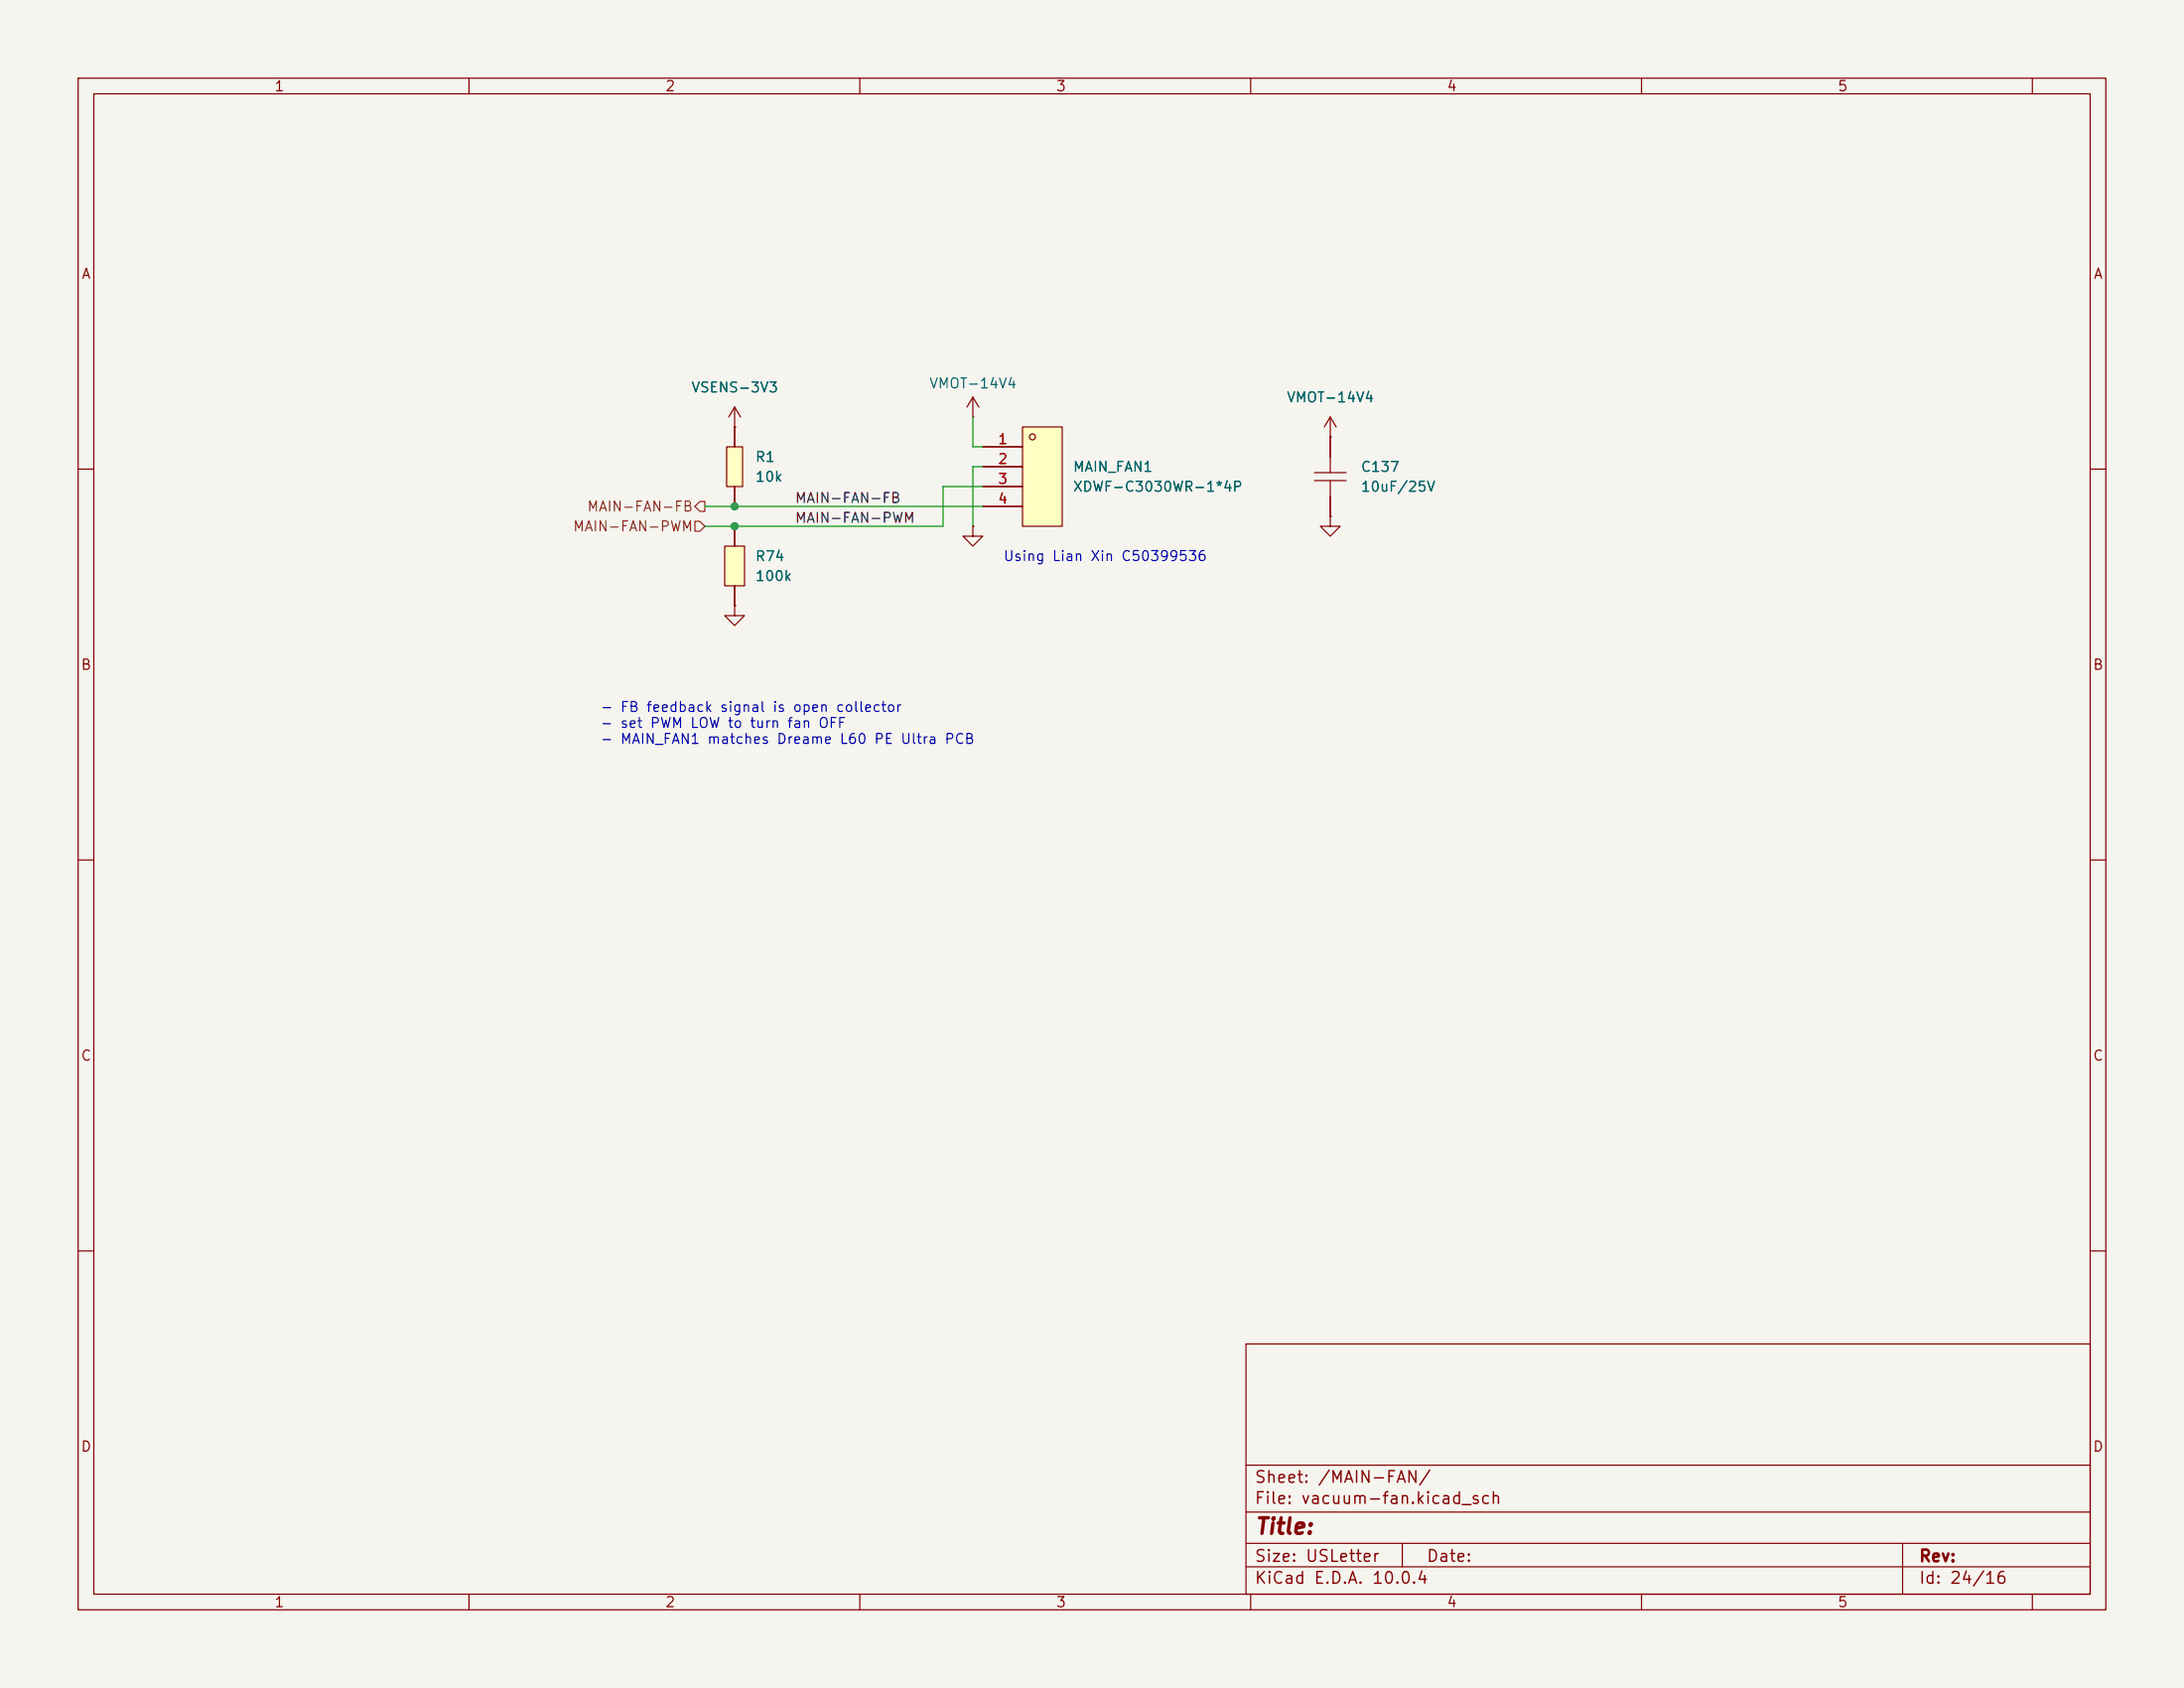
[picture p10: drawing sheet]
<svg xmlns="http://www.w3.org/2000/svg" width="279mm" height="216mm" viewBox="0 0 279 216" stroke-linecap="round" stroke-linejoin="round" font-family="sans-serif">
<path d="M0 0h279.4v215.9h-279.4z" fill="#f5f4ef" stroke="#f5f4ef" stroke-width=".13"/>
<g fill="none" stroke="#840000" stroke-width=".15">
<path d="M10 10h259.4v195.9h-259.4zM12 12h255.4v191.9h-255.4zM60 10v2M110 10v2M160 10v2M210 10v2M260 10v2M124.5 53.3h.1M124.5 50.8l-.8 1.3M124.5 50.8l.7 1.3M124.5 50.8v2.5M10 60h2"/>
<path d="M124.5 67.3v1.3h1.2l-1.2 1.3-1.3-1.3h1.3M124.5 67.3h.1M267.4 60h2M10 110h2M267.4 110h2M10 160h2M159.4 171.9h108v32h-108zM267.4 160h2M159.4 197.4h108M159.4 193.4h108M159.4 187.4h108M179.4 197.4v3"/>
<path d="M243.4 197.4v6.5M60 203.9v2M110 203.9v2M159.4 200.4h108M160 203.9v2M210 203.9v2M260 203.9v2"/>
</g>
<path d="M92.7 69.9h2.5v5h-2.5z" fill="#ffffc2"/>
<path d="M94 54.6h.1M94 52.1v2.5M94 52.1l-.8 1.2M94 52.1l.7 1.2M92.7 69.9h2.5v5h-2.5zM94 77.5v1.2h1.2l-1.2 1.3-1.3-1.3h1.3M94 77.5h.1M94 67.3v2.6M94 74.9v2.6" fill="none" stroke="#840000" stroke-width=".15"/>
<path d="M93 57.2h2v5h-2z" fill="#ffffc2"/>
<path d="M93 57.2h2v5h-2zM94 54.6v2.6M170.2 55.9h.1M170.2 53.3l-.8 1.3M170.2 53.3l.7 1.3M170.2 53.3v7.1M94 62.2v2.6M168.2 60.4h4M168.2 61.5h4M170.2 61.5v4.5" fill="none" stroke="#840000" stroke-width=".15"/>
<path d="M130.8 54.6h5.1v12.7h-5.1z" fill="#ffffc2"/>
<g fill="none" stroke="#840000" stroke-width=".15">
<path d="M94 54.6h.1M94 54.6v2.6M125.7 57.2h5.1M125.7 59.7h5.1M130.8 54.6h5.1v12.7h-5.1zM170.2 55.9h.1M170.2 55.9v2.5M94 77.5h.1M94 62.2v2.6M94 67.3v2.6M94 74.9v2.6M124.5 67.3h.1"/>
<path d="M125.7 62.2h5.1M125.7 64.8h5.1M170.2 66v1.3h1.2l-1.2 1.3-1.3-1.3h1.3M170.2 66h.1M170.2 63.5v2.5"/>
<circle cx="132.1" cy="55.9" r=".38"/>
</g>
<path d="M88.9 66.7h.6l.7 .6-.7 .6h-.6zM88.9 64.8l.6-.7h.7v1.3h-.7z" fill="none" stroke="#725600" stroke-width=".15"/>
<path d="M124.5 53.3v3.9h1.2M125.7 59.7h-1.2v7.6M90.2 64.8h35.5M125.7 62.2h-5.1v5.1h-30.4" fill="none" stroke="#009600" stroke-width=".15"/>
<g fill="#009600" stroke="#009600" stroke-width=".13">
<circle cx="94" cy="67.3" r=".46"/>
<circle cx="94" cy="64.8" r=".46"/>
</g>
<text font-size="2" fill="#840000" x="160.4" y="196.7">Title:</text>
<g font-size="1.5" fill="#840000">
<text x="160.4" y="190">Sheet: /MAIN-FAN/</text>
<text x="160.4" y="192.7">File: vacuum-fan.kicad_sch</text>
<text x="160.4" y="202.9">KiCad E.D.A. 10.0.4</text>
<text x="160.4" y="200.1">Size: USLetter</text>
<text x="182.4" y="200.1">Date:</text>
<text x="245.4" y="200.1">Rev:</text>
<text x="245.4" y="202.9">Id: 24/16</text>
</g>
<g font-size="1.3" fill="#840000">
<text x="35" y="12">1</text>
<text x="85" y="12">2</text>
<text x="135" y="12">3</text>
<text x="185" y="12">4</text>
<text x="235" y="12">5</text>
<text x="10.3" y="36">A</text>
<text x="267.7" y="36">A</text>
<text x="10.3" y="86">B</text>
<text x="267.7" y="86">B</text>
<text x="10.3" y="136">C</text>
<text x="267.7" y="136">C</text>
<text x="10.3" y="186">D</text>
<text x="267.7" y="186">D</text>
<text x="35" y="205.9">1</text>
<text x="85" y="205.9">2</text>
<text x="135" y="205.9">3</text>
<text x="185" y="205.9">4</text>
<text x="235" y="205.9">5</text>
</g>
<g font-size="1.3" fill="#006464">
<text x="88.3" y="50.5">VSENS-3V3</text>
<text x="118.8" y="50">VMOT-14V4</text>
<text x="164.5" y="51.8">VMOT-14V4</text>
<text x="96.5" y="59.4">R1</text>
<text x="96.5" y="61.9">10k</text>
<text x="137.2" y="60.7">MAIN_FAN1</text>
<text x="137.2" y="63.2">XDWF-C3030WR-1*4P</text>
<text x="174" y="60.7">C137</text>
<text x="174" y="63.2">10uF/25V</text>
<text x="96.5" y="72.1">R74</text>
<text x="96.5" y="74.6">100k</text>
</g>
<g font-size="1.3" fill="#a90000">
<text x="127.6" y="57.1">1</text>
<text x="127.6" y="59.7">2</text>
<text x="127.6" y="62.2">3</text>
<text x="127.6" y="64.7">4</text>
</g>
<g font-size="1.3" fill="#725600">
<text x="75" y="65.7">MAIN-FAN-FB</text>
<text x="73.2" y="68.3">MAIN-FAN-PWM</text>
</g>
<g font-size="1.3" fill="#0f0f0f">
<text x="101.6" y="64.6">MAIN-FAN-FB</text>
<text x="101.6" y="67.2">MAIN-FAN-PWM</text>
</g>
<g font-size="1.3" fill="#0000c2">
<text x="128.3" y="72.1">Using Lian Xin C50399536</text>
<text x="76.7" y="91.4">- FB feedback signal is open collector</text>
<text x="76.7" y="93.4">- set PWM LOW to turn fan OFF</text>
<text x="76.7" y="95.5">- MAIN_FAN1 matches Dreame L60 PE Ultra PCB</text>
</g>
</svg>
